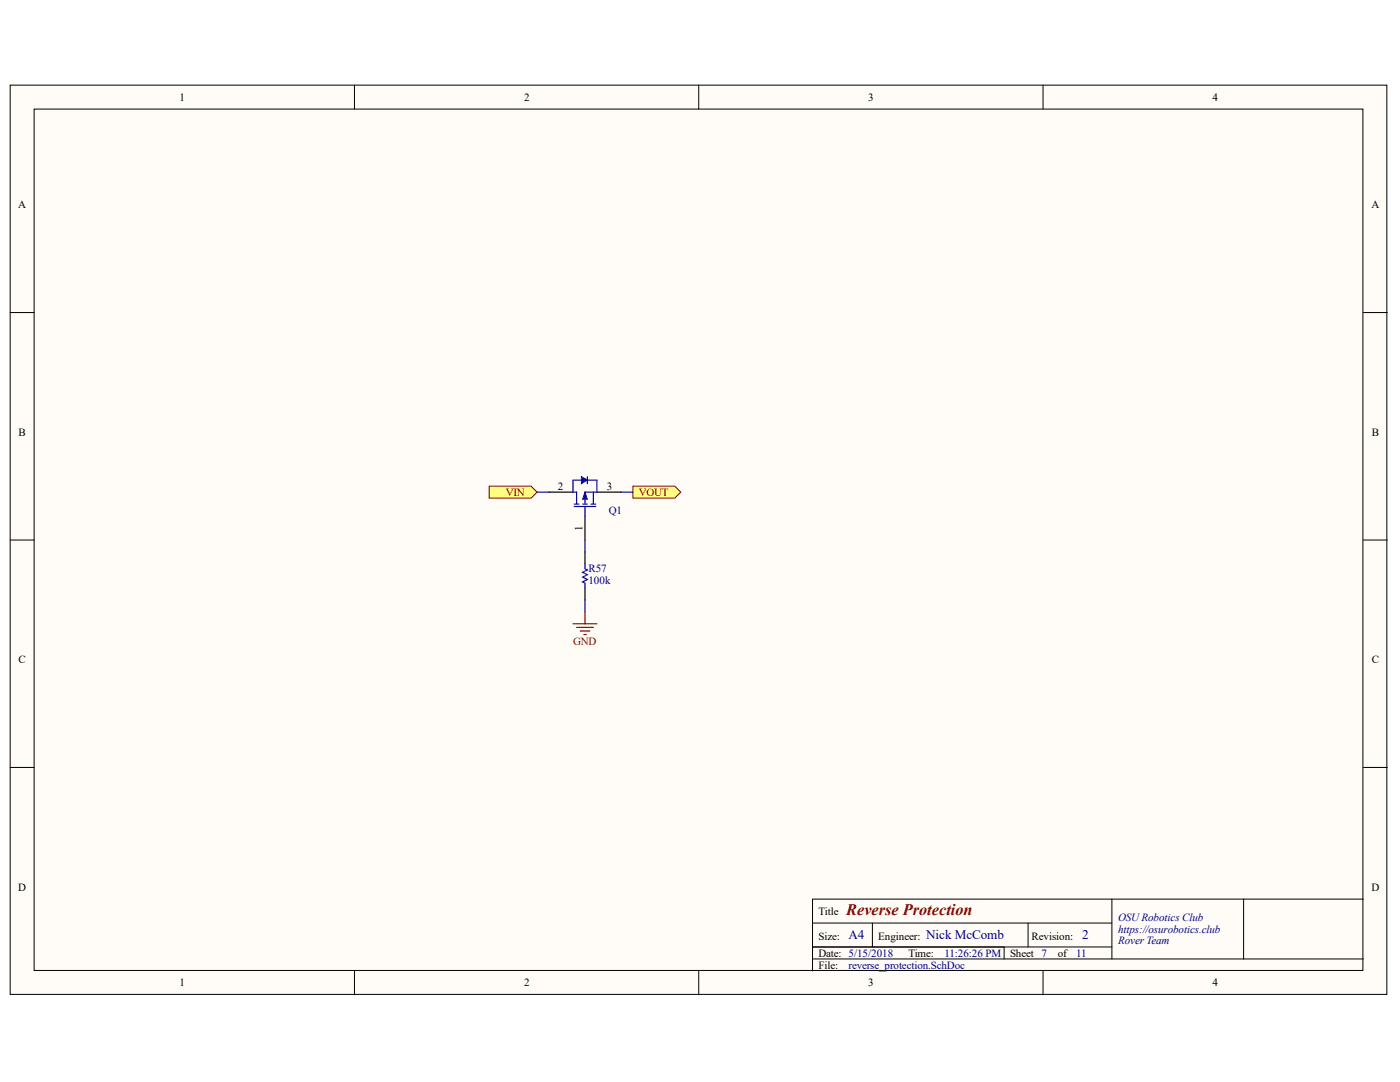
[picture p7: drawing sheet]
<svg xmlns="http://www.w3.org/2000/svg" width="279mm" height="216mm" viewBox="0 0 279 216" stroke-linecap="round" stroke-linejoin="round" font-family="sans-serif">
<g fill="#fffcf8" stroke="#000" stroke-width=".2">
<path d="M2 17h274.8v181.4h-274.8z"/>
<path d="M6.8 21.8h265.2v171.8h-265.2z"/>
</g>
<g fill="none" stroke="#000" stroke-width=".2">
<path d="M70.7 17v4.8M139.5 17v4.8M208.2 17v4.8M2 62.4h4.8M272.1 62.4h4.8M2 107.8h4.8M272.1 107.8h4.8M2 153.1h4.8M272.1 153.1h4.8M221.9 179.4v12M248.2 179.4h-86v14.3M272.1 179.4h-23.9v12"/>
<path d="M70.7 193.7v4.8M139.5 193.7v4.8M162.2 184.2h59.7M162.2 191.4h109.9M162.2 189h59.7M174.1 184.2v4.8M200.4 189v2.4M205.2 184.2v4.8M208.2 193.7v4.8"/>
</g>
<path d="M109.6 98.2h4.8M119.1 98.2h4.8M116.7 103v4.8M116.7 110.1v2.4M116.7 117.3v2.4" fill="none" stroke="#000" stroke-width=".24"/>
<path d="M116 95.8h-1.6v2.4h.7v2.4M117.2 95.8h1.9v2.4h-2.4v2.4M117.2 95.1v1.4M118.4 98.2v2.4M114.6 101.1h4.3M114.6 100.6h1M116.3 100.6h.9M116.7 112.5v1l.5 .2-.9 .5 .9 .5-.9 .5 .9 .4-.9 .5 .4 .3v.9M116.7 101.1v1.9M117.9 100.6h1" fill="none" stroke="#00f" stroke-width=".24"/>
<g fill="#00f" stroke="#00f" stroke-width=".2">
<path d="M116.7 98.2l.5 1.4h-.9z"/>
<path d="M116 95.1l1.2 .7-1.2 .7z"/>
</g>
<g fill="#ffff80" stroke="#800000" stroke-width=".2">
<path d="M97.6 97h8.4l1.2 1.2-1.2 1.2h-8.4z" fill-rule="evenodd"/>
<path d="M126.3 97h8.4l1.2 1.2-1.2 1.2h-8.4z" fill-rule="evenodd"/>
</g>
<path d="M107.2 98.2h2.4M123.9 98.2h2.4M116.7 107.8v2.3M116.7 119.7v2.4" fill="none" stroke="#000080" stroke-width=".24"/>
<path d="M114.4 124.5h4.7M115.1 125.2h3.3M115.8 125.9h1.9M116.5 126.6h.5M116.7 122.1v2.4" fill="none" stroke="#800000" stroke-width=".24"/>
<text font-size="3.2" fill="#800000" x="168.9" y="182.5">Reverse Protection</text>
<g font-size="2.6" fill="#000080">
<text x="169.4" y="187.4">A4</text>
<text x="184.8" y="187.4">Nick McComb</text>
<text x="215.9" y="187.4">2</text>
</g>
<g font-size="2.2">
<text x="35.9" y="20.1">1</text>
<text x="104.6" y="20.1">2</text>
<text x="173.2" y="20.1">3</text>
<text x="242" y="20.1">4</text>
<text x="3.6" y="41.6">A</text>
<text x="273.7" y="41.6">A</text>
<text x="3.7" y="87">B</text>
<text x="273.8" y="87">B</text>
<text x="111.4" y="97.7">2</text>
<text x="121.1" y="97.7">3</text>
<text x="116.3" y="106" transform="rotate(-90 116.3 106)">1</text>
<text x="3.7" y="132.3">C</text>
<text x="273.8" y="132.3">C</text>
<text x="3.6" y="177.7">D</text>
<text x="273.7" y="177.7">D</text>
<text x="163.4" y="182.5">Title</text>
<text x="163.4" y="187.5">Size:</text>
<text x="163.4" y="190.9">Date: 5/15/2018</text>
<text x="175.3" y="187.5">Engineer:</text>
<text x="181.3" y="190.9">Time:</text>
<text x="201.6" y="190.9">Sheet 7</text>
<text x="205.9" y="187.5">Revision:</text>
<text x="211.1" y="190.9">of</text>
<text x="35.9" y="196.8">1</text>
<text x="104.6" y="196.8">2</text>
<text x="163.4" y="193.3">File:</text>
<text x="173.2" y="196.8">3</text>
<text x="242" y="196.8">4</text>
</g>
<g font-size="2.2" fill="#800000">
<text x="101" y="99">VIN</text>
<text x="127.5" y="99">VOUT</text>
<text x="114.4" y="128.8">GND</text>
</g>
<g font-size="2.2" fill="#000080">
<text x="121.5" y="102.5">Q1</text>
<text x="117.4" y="114.2">R57</text>
<text x="117.4" y="116.6">100k</text>
<text x="223.1" y="183.7">OSURobotics Club</text>
<text x="188.5" y="190.9">11:26:26 PM</text>
<text x="214.8" y="190.9">11</text>
<text x="223.1" y="186.1">https://osurobotics.club</text>
<text x="223.1" y="188.5">Rover Team</text>
<text x="169.4" y="193.3">reverse_protection.SchDoc</text>
</g>
</svg>
